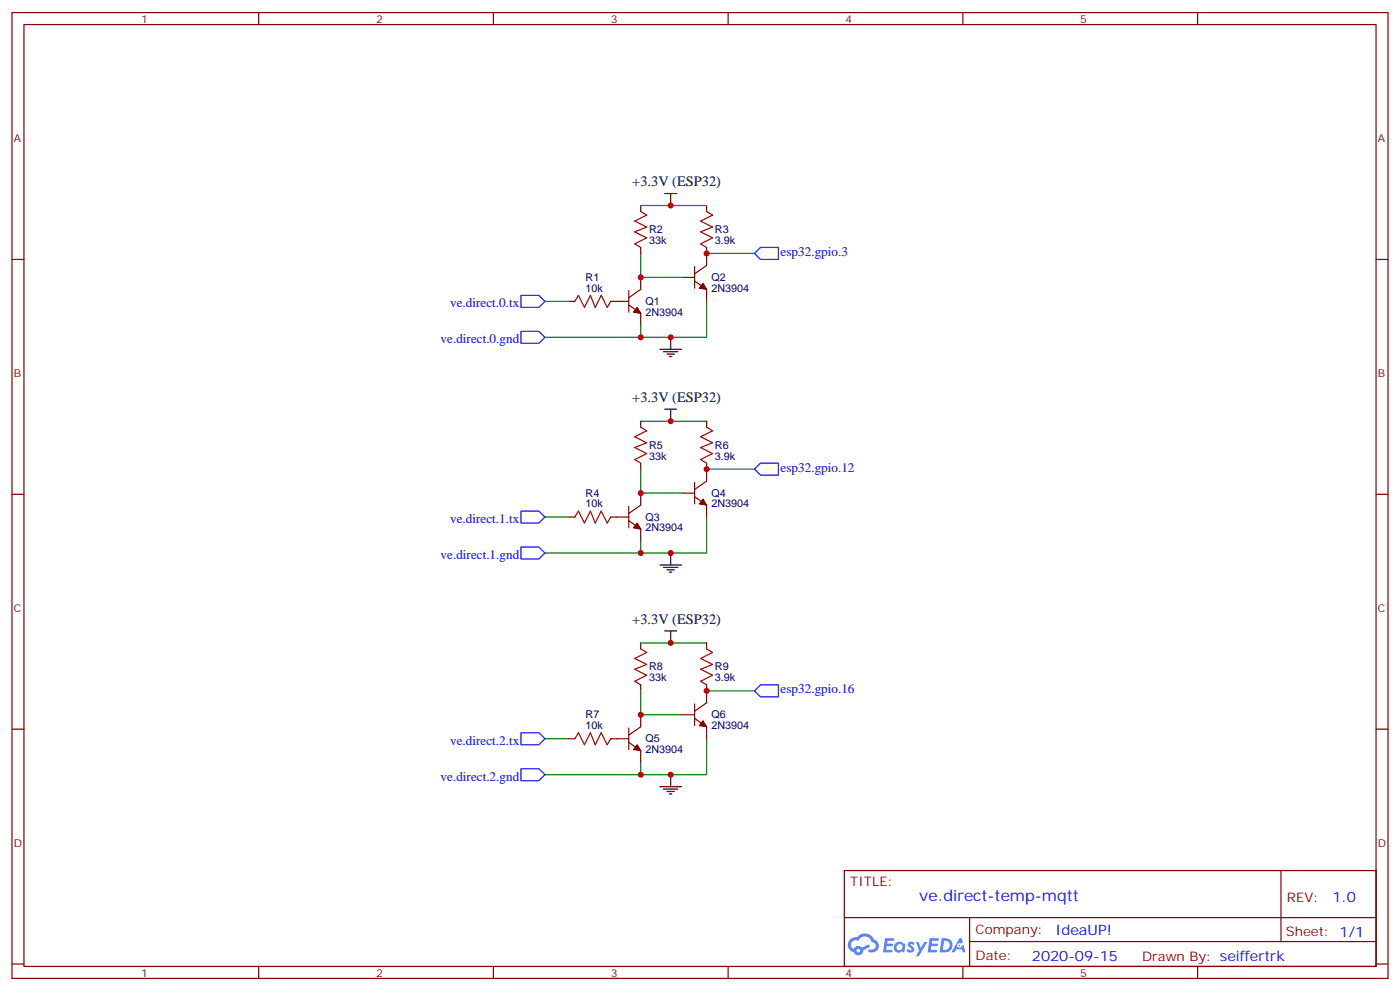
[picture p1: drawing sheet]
<svg xmlns="http://www.w3.org/2000/svg" width="412mm" height="292mm" viewBox="0 0 412 292" stroke-linecap="round" stroke-linejoin="round" font-family="sans-serif">
<g fill="none" stroke="#870000" stroke-width=".35">
<path d="M3.5 3.7h405.4v284.3h-405.4zM7.1 7.2h398.2v277.3h-398.2zM76.2 3.7v3.5M145.3 3.7v3.5M214.5 3.7v3.5M283.6 3.7v3.5M352.8 3.7v3.5M3.5 76.4h3.6M405.3 76.4h3.6M3.5 145.5h3.6M405.3 145.5h3.6M3.5 214.7h3.6"/>
<path d="M405.3 214.7h3.6M248.7 256.3h156.6v28.2h-156.6zM377.3 256.3v20.9M248.7 270.1h156.5M285.6 277.2h119.6M285.6 270.1v14.2M3.5 283.8h3.6M76.2 284.5v3.5M145.3 284.5v3.5M214.5 284.5v3.5M283.6 284.5v3.5M352.8 284.5v3.5"/>
<path d="M405.3 283.8h3.6"/>
</g>
<g fill="#5487ff">
<path d="M267.7 277.5a1.22 1.22 0 0 1 1.7 .2l-.4 .6a.47 .47 0 0 0-.3-.4 .47 .47 0 0 0-.5 .2l.1 .2a1.14 1.14 0 0 1 .8 1.8 1.14 1.14 0 0 1-1.9 0l-.2-.2 .5-.6 .7 .5a.29 .29 0 0 0 .3-.3 .29 .29 0 0 0-.2-.3 1.04 1.04 0 0 1-.6-1.7z"/>
<path d="M260.7 276.2h2.4l.3 .2-.2 .5-1.8 .1-.1 .8h1.5l.3 .4-.3 .4h-1.6l-.2 1.1h1.7l.2 .3-.2 .3-2.6 .1z"/>
<path d="M273.8 276.2h2.4l.3 .2-.1 .5-1.8 .1-.2 .8h1.6l.3 .4-.4 .4-1.6-.1-.1 1.1 1.7 .1 .2 .3-.2 .3-2.6 .1z"/>
<path d="M282.6 276.2h.7l.3 1.3-.6 .3a.69 .69 0 0 0-1 .3 .69 .69 0 0 0 .4 .9 .69 .69 0 0 0 .9-.6l.5-.2 .6 2.2h-.8l-.2-.9h-1.8l-.5 .9h-.8z"/>
<path d="M269.8 277.3h.8l.6 1.8 1.1-1.8h.9l-2.6 4.2h-.8l.9-1.5z"/>
<path d="M277.4 276.2l-.6 4.2h1.3a2.11 2.11 0 0 0 2.5-2.1 2.11 2.11 0 0 0-2.5-2.1zM278.1 277a1.39 1.39 0 0 1 1.7 1.4 1.39 1.39 0 0 1-1.8 1.2h-.3z"/>
<path d="M263.7 277.8a1.54 1.54 0 0 0-.1 2.2 1.54 1.54 0 0 0 2.2 .1l.6 .3 .3-2.3-.2-.3h-.4a1.49 1.49 0 0 0-2.4 0zM264 278.8a.94 .94 0 0 1 1.8 0 .94 .94 0 0 1-1.8 0z"/>
<path d="M250.4 276.6a2.18 2.18 0 0 0 1.1 3.7 1.44 1.44 0 0 0 1.6 .9 1.44 1.44 0 0 0 1.2-1.4l2-1.1-.5-.7-1.9 1a1.47 1.47 0 0 0-2.4 .4 1.39 1.39 0 0 1-.7-1.9 1.39 1.39 0 0 1 2-.5 2.12 2.12 0 0 1 2.2-1.3 2.12 2.12 0 0 1 1.9 1.7 1.14 1.14 0 0 1 1.1 1.4 1.14 1.14 0 0 1-1.7 .7 .43 .43 0 0 0-.5 .4 .43 .43 0 0 0 .4 .5 1.98 1.98 0 0 0 2.5-1.2 1.98 1.98 0 0 0-1.2-2.6 3.1 3.1 0 0 0-5.3-.6l-.9 .1zM252.3 279.9a.55 .55 0 0 1 1.1 0 .55 .55 0 0 1-1.1 0z"/>
<circle cx="282.6" cy="278.3" r=".26"/>
</g>
<g fill="none" stroke="#870000" stroke-width=".35">
<path d="M188.7 60.5v1.8M188.7 72.8v1.8M204.6 78.5v6.3M208.1 60.5v1.8M208.1 72.8v5.3l-3.5 2.5M167.6 88.7h1.7M179.9 88.7h5.3M185.2 89.8l3.5 2.5v3.5M185.2 85.5v6.4M188.7 81.7v3.5l-3.5 2.5M201.1 81.7h3.5M204.6 82.7l3.5 2.5v3.5"/>
<path d="M188.7 124v1.8M188.7 136.3v1.8M208.1 124v1.8M208.1 136.3v5.3l-3.5 2.5M167.6 152.2h1.7M179.9 152.2h5.3M185.2 153.3l3.5 2.5v3.5M185.2 149v6.4M188.7 145.2v3.5l-3.5 2.5M201.1 145.2h3.5M204.6 146.2l3.5 2.5v3.5M204.6 142v6.3"/>
<path d="M188.7 189.3v1.7M208.1 189.3v1.7M167.6 217.5h1.7M179.9 217.5h5.3M185.2 218.5l3.5 2.5v3.5M185.2 214.3v6.4M188.7 201.6v1.8M188.7 210.4v3.6l-3.5 2.4M201.1 210.4h3.5M204.6 211.5l3.5 2.5v3.5M204.6 207.3v6.3M208.1 201.6v5.3l-3.5 2.5"/>
</g>
<g fill="#870000" stroke="#870000" stroke-width=".35">
<path d="M187.7 90.5l1 1.8-2.1-.4z"/>
<path d="M207.1 83.4l1 1.8-2.1-.4z"/>
<path d="M207.1 146.9l1 1.8-2.1-.4z"/>
<path d="M187.7 154l1 1.8-2.1-.4z"/>
<path d="M207.1 212.2l1 1.8-2.1-.4z"/>
<path d="M187.7 219.3l1 1.7-2.1-.3z"/>
</g>
<g fill="none" stroke="#008700" stroke-width=".35">
<path d="M188.7 74.6v7.1h12.4M188.7 60.5h19.4M208.1 74.6h14.1M160.5 88.7h7.1M188.7 95.8v3.5M208.1 88.7v10.6h-47.6M188.7 124h19.4M188.7 138.1v7.1h12.4M208.1 138.1h14.1M160.5 152.2h7.1M188.7 159.3v3.5M208.1 152.2v10.6h-47.6"/>
<path d="M188.7 189.3h19.4M160.5 217.5h7.1M188.7 203.4v7h12.4M208.1 217.5v10.6h-47.6M208.1 203.4h14.1M188.7 224.5v3.6"/>
</g>
<path d="M188.7 62.3l1.8 1-3.5 1.8 3.5 1.8-3.5 1.4 3.5 1.7-3.5 1.8 1.7 1M208.1 62.3l1.8 1-3.5 1.8 3.5 1.8-3.5 1.4 3.5 1.7-3.5 1.8 1.7 1M169.3 88.7l1.1-1.7 1.8 3.5 1.7-3.5 1.4 3.5 1.8-3.5 1.8 3.5 1-1.8M188.7 125.8l1.8 1-3.5 1.8 3.5 1.8-3.5 1.4 3.5 1.7-3.5 1.8 1.7 1M208.1 125.8l1.8 1-3.5 1.8 3.5 1.8-3.5 1.4 3.5 1.7-3.5 1.8 1.7 1M169.3 152.2l1.1-1.7 1.8 3.5 1.7-3.5 1.4 3.5 1.8-3.5 1.8 3.5 1-1.8M188.7 191l1.8 1.1-3.5 1.8 3.5 1.7-3.5 1.4 3.5 1.8-3.5 1.8 1.7 1M208.1 191l1.8 1.1-3.5 1.8 3.5 1.7-3.5 1.4 3.5 1.8-3.5 1.8 1.7 1M169.3 217.5l1.1-1.8 1.8 3.6 1.7-3.6 1.4 3.6 1.8-3.6 1.8 3.6 1-1.8" fill="none" stroke="#a10000" stroke-width=".35"/>
<g fill="none" stroke="#000" stroke-width=".35">
<path d="M195.8 57h3.5M197.6 57v3.5M197.6 99.3v3.5M194.4 102.8h6.3M195.4 103.5h4.3M196.5 104.2h2.1M197.2 105h.7M195.8 120.5h3.5M197.6 120.5v3.5M194.4 166.3h6.3M195.4 167h4.3M196.5 167.7h2.1"/>
<path d="M197.2 168.5h.7M197.6 162.8v3.5M195.8 185.7h3.5M197.6 185.7v3.6M194.4 231.6h6.3M195.4 232.3h4.3M196.5 233h2.1M197.2 233.7h.7M197.6 228.1v3.5"/>
</g>
<path d="M222.2 74.6l1.8-1.8h5.3v3.6h-5.3zM153.5 87h5.2l1.8 1.7-1.8 1.8h-5.2zM153.5 97.5h5.2l1.8 1.8-1.8 1.8h-5.2zM222.2 138.1l1.8-1.8h5.3v3.6h-5.3zM153.5 150.5h5.2l1.8 1.7-1.8 1.8h-5.2zM153.5 161h5.2l1.8 1.8-1.8 1.8h-5.2zM153.5 215.7h5.2l1.8 1.8-1.8 1.8h-5.2zM222.2 203.4l1.8-1.8h5.3v3.5h-5.3zM153.5 226.3h5.2l1.8 1.8-1.8 1.7h-5.2z" fill="none" stroke="#00f" stroke-width=".35"/>
<g fill="#c00">
<circle cx="188.7" cy="81.7" r=".88"/>
<circle cx="188.7" cy="99.3" r=".88"/>
<circle cx="197.6" cy="60.5" r=".88"/>
<circle cx="208.1" cy="74.6" r=".88"/>
<circle cx="197.6" cy="99.3" r=".88"/>
<circle cx="197.6" cy="162.8" r=".88"/>
<circle cx="208.1" cy="138.1" r=".88"/>
<circle cx="197.6" cy="124" r=".88"/>
<circle cx="188.7" cy="162.8" r=".88"/>
<circle cx="188.7" cy="145.2" r=".88"/>
<circle cx="197.6" cy="228.1" r=".88"/>
<circle cx="208.1" cy="203.4" r=".88"/>
<circle cx="197.6" cy="189.3" r=".88"/>
<circle cx="188.7" cy="228.1" r=".88"/>
<circle cx="188.7" cy="210.4" r=".88"/>
</g>
<text font-size="4.6" fill="#00f" x="270.8" y="265.3">ve.direct-temp-mqtt</text>
<g font-size="4.2">
<text x="186.2" y="54.9">+3.3V (ESP32)</text>
<text x="186.2" y="118.4">+3.3V (ESP32)</text>
<text x="186.2" y="183.6">+3.3V (ESP32)</text>
</g>
<g font-size="4.2" fill="#00f">
<text x="392.5" y="265.6">1.0</text>
<text x="310.9" y="275.1">IdeaUP!</text>
<text x="304" y="282.9">2020-09-15</text>
</g>
<g font-size="3.9" fill="#00f">
<text x="230" y="75.3">esp32.gpio.3</text>
<text x="132.6" y="90.5">ve.direct.0.tx</text>
<text x="129.8" y="101.1">ve.direct.0.gnd</text>
<text x="230" y="138.8">esp32.gpio.12</text>
<text x="132.6" y="154">ve.direct.1.tx</text>
<text x="129.8" y="164.6">ve.direct.1.gnd</text>
<text x="230" y="204.1">esp32.gpio.16</text>
<text x="132.6" y="219.3">ve.direct.2.tx</text>
<text x="129.8" y="229.8">ve.direct.2.gnd</text>
</g>
<g font-size="3.9" fill="#800">
<text x="250.5" y="260.9">TITLE:</text>
<text x="379.1" y="265.6">REV:</text>
<text x="287.4" y="275.1">Company:</text>
<text x="378.7" y="275.7">Sheet: 1/1</text>
<text x="287.4" y="282.8">Date:</text>
<text x="336.4" y="282.8">Drawn By: seiffertrk</text>
</g>
<g font-size="3.2" fill="#800">
<text x="41.6" y="6.7">1</text>
<text x="110.8" y="6.7">2</text>
<text x="179.9" y="6.7">3</text>
<text x="249.1" y="6.7">4</text>
<text x="318.2" y="6.7">5</text>
<text x="4.1" y="41.8">A</text>
<text x="405.9" y="41.8">A</text>
<text x="4.1" y="110.9">B</text>
<text x="405.9" y="110.9">B</text>
<text x="4.1" y="180.1">C</text>
<text x="405.9" y="180.1">C</text>
<text x="4.1" y="249.2">D</text>
<text x="405.9" y="249.2">D</text>
<text x="41.6" y="287.5">1</text>
<text x="110.8" y="287.5">2</text>
<text x="179.9" y="287.5">3</text>
<text x="249.1" y="287.5">4</text>
<text x="318.2" y="287.5">5</text>
</g>
<g font-size="3.2" fill="#000080">
<text x="191.2" y="71.8">33k</text>
<text x="191.2" y="68.6">R2</text>
<text x="210.6" y="71.8">3.9k</text>
<text x="210.6" y="68.6">R3</text>
<text x="172.5" y="82.7">R1</text>
<text x="209.5" y="82.7">Q2</text>
<text x="172.5" y="85.9">10k</text>
<text x="190.1" y="89.8">Q1</text>
<text x="209.5" y="85.9">2N3904</text>
<text x="190.1" y="93">2N3904</text>
<text x="191.2" y="135.3">33k</text>
<text x="191.2" y="132.1">R5</text>
<text x="210.6" y="135.3">3.9k</text>
<text x="210.6" y="132.1">R6</text>
<text x="172.5" y="149.4">10k</text>
<text x="172.5" y="146.2">R4</text>
<text x="209.5" y="149.4">2N3904</text>
<text x="209.5" y="146.2">Q4</text>
<text x="190.1" y="153.3">Q3</text>
<text x="190.1" y="156.5">2N3904</text>
<text x="191.2" y="197.4">R8</text>
<text x="210.6" y="197.4">R9</text>
<text x="191.2" y="200.6">33k</text>
<text x="210.6" y="200.6">3.9k</text>
<text x="172.5" y="214.7">10k</text>
<text x="172.5" y="211.5">R7</text>
<text x="209.5" y="214.7">2N3904</text>
<text x="209.5" y="211.5">Q6</text>
<text x="190.1" y="221.7">2N3904</text>
<text x="190.1" y="218.5">Q5</text>
</g>
</svg>
